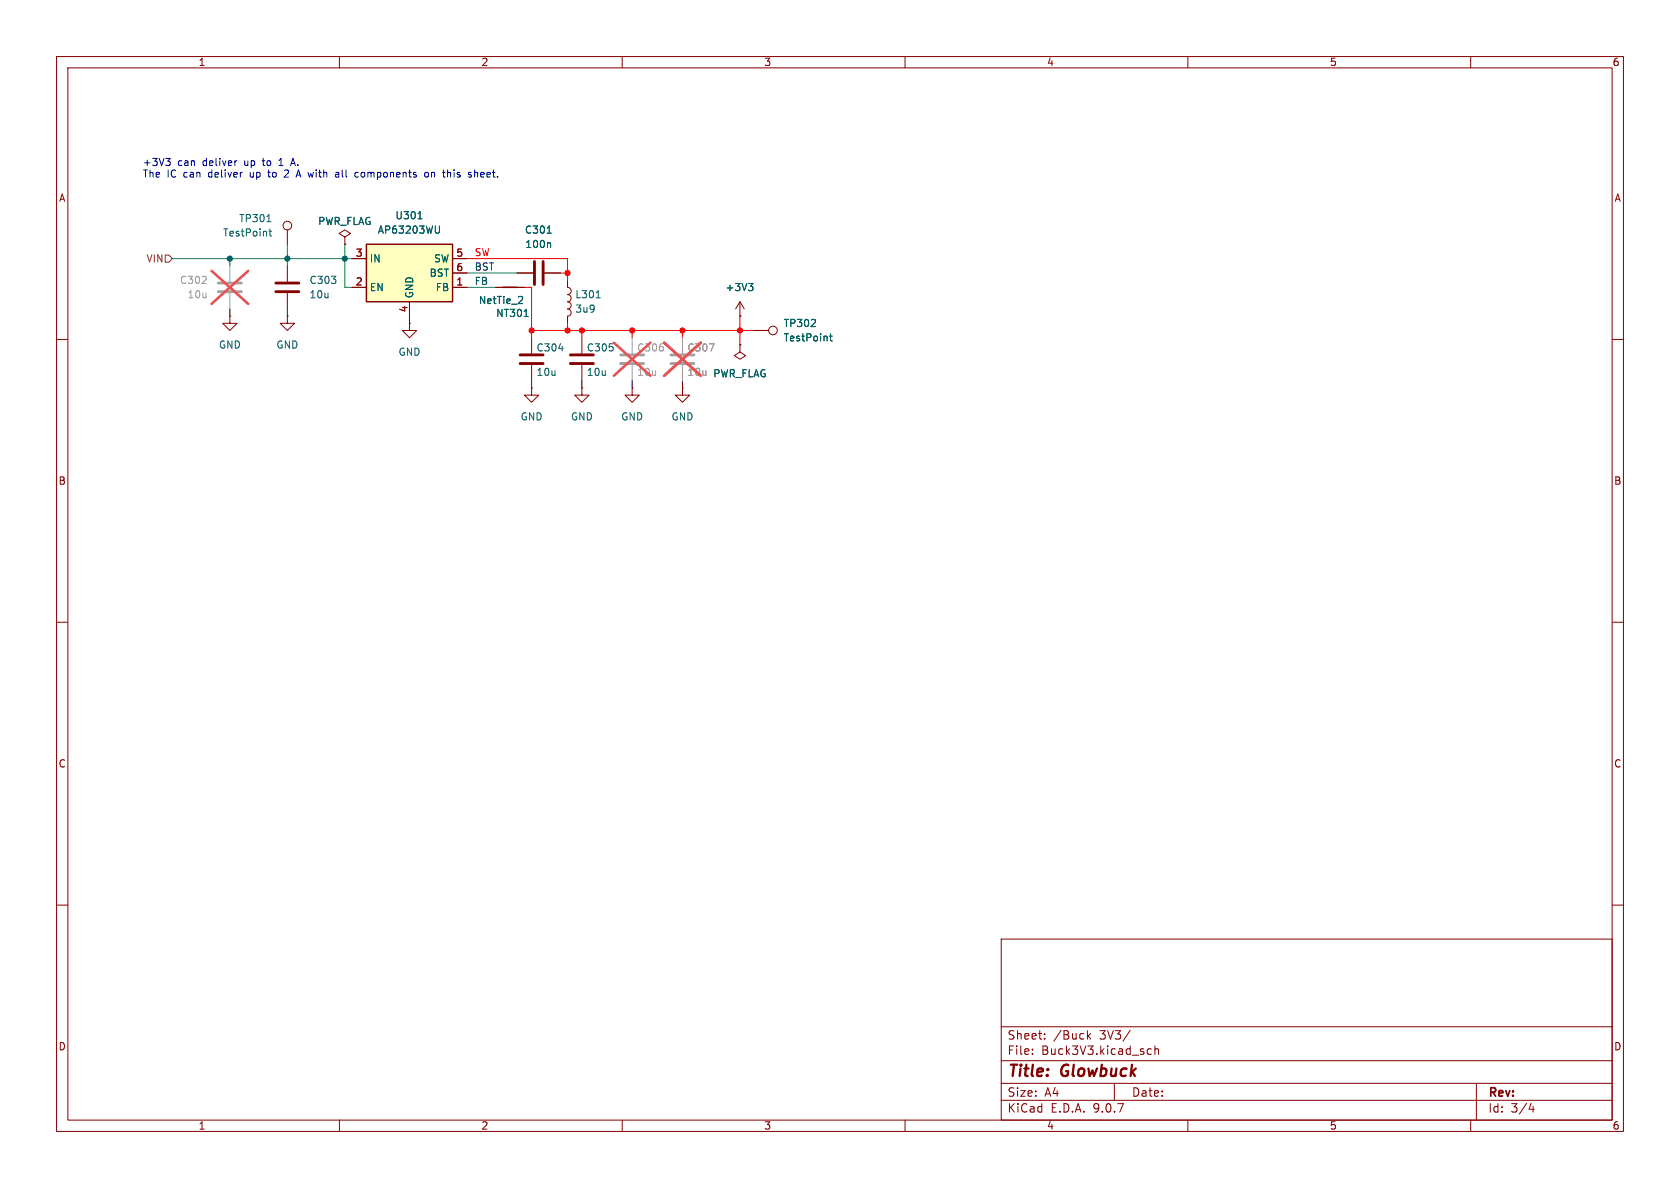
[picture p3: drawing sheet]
<svg xmlns="http://www.w3.org/2000/svg" width="297mm" height="210mm" viewBox="0 0 297 210" stroke-linecap="round" stroke-linejoin="round" font-family="sans-serif">
<g fill="none" stroke="#840000" stroke-width=".18">
<path d="M10 10h277v190h-277zM12 12h273v186h-273zM60 10v2M110 10v2M160 10v2M210 10v2M260 10v2M50.8 47v2.8M50.8 51.8v2.8M10 60h2M111.8 68.6v1.3h1.2l-1.2 1.2-1.3-1.2h1.3M111.8 68.6h.1"/>
<path d="M285 60h2M10 110h2M285 110h2M10 160h2M177 166h108v32h-108zM285 160h2M60 198v2M110 198v2M160 198v2M177 194.5h108M177 191.5h108M177 187.5h108"/>
<path d="M177 181.5h108M182.5 186.3v.1M182.5 185.5v.1M184.7 183.6v.1M184.7 182.8v.1M192.2 182.2v1.5M192.4 183.1l.4 .6M192.8 182.7l-.6 .6M197 191.5v3M199.8 182.1l-1.3 2M202.9 186.3l.2 .1 .4-.1M203.5 185.5l-.4-.1-.2 .1"/>
<path d="M204.2 185.5l.2-.1 .3 .1 .1 .9M204.2 184.9v1.5M210 198v2M260 198v2M261 191.5v6.5M270.7 195l-.4 1.1h.9M271 195.6v1"/>
</g>
<path d="M48.8 51.6h4M48.8 50h4" fill="none" stroke="#840000" stroke-width=".51"/>
<path d="M38.6 50h4.1M38.6 51.6h4.1" fill="none" stroke="#a1a1a1" stroke-width=".51"/>
<path d="M40.6 47v2.8M40.6 51.8v2.8" fill="none" stroke="#a1a1a1" stroke-width=".18"/>
<path d="M37.4 47.9l6.5 5.8M43.9 47.9l-6.5 5.8" fill="none" stroke="#e65255" stroke-width=".46"/>
<path d="M64.8 43.2h15.2v10.1h-15.2z" fill="#ffffc2"/>
<path d="M64.8 43.2h15.2v10.1h-15.2zM88.9 50.8h2.5" fill="none" stroke="#840000" stroke-width=".25"/>
<g fill="none" stroke="#840000" stroke-width=".18">
<path d="M40.6 55.9v1.3h1.3l-1.3 1.2-1.2-1.2h1.2M40.6 55.9h.1M50.8 55.9v1.3h1.3l-1.3 1.2-1.3-1.2h1.3M50.8 55.9h.1M50.8 40.6v2.6M61 41.9l1-.6-1-.7-1.1 .7 1.1 .6v1.3M61 43.2h.1M62.2 45.7h2.6M62.2 50.8h2.6M72.4 57.2v1.2h1.3l-1.3 1.3-1.3-1.3h1.3M72.4 57.2h.1M72.4 53.3v2.6"/>
<path d="M80 45.7h2.5M80 50.8h2.5M80 48.3h2.5M87.6 50.8h5.1M91.4 48.3h2.8M94 59.7v2.8M96.3 48.3h2.8M100.3 49.5v1.3a.64 .64 0 0 1 .7 .6 .64 .64 0 0 1-.7 .7 .64 .64 0 0 1 .7 .6 .64 .64 0 0 1-.7 .6 .64 .64 0 0 1 .7 .7 .64 .64 0 0 1-.7 .6 .64 .64 0 0 1 .7 .7 .64 .64 0 0 1-.7 .6M100.3 55.9v1.3M102.9 59.7v2.8M130.8 55.9h.1M130.8 53.3l-.8 1.3"/>
<path d="M130.8 53.3l.8 1.3M130.8 53.3v2.6M133.3 58.4h2.6M94 68.6v1.3h1.2l-1.2 1.2-1.3-1.2h1.3M94 68.6h.1M94 64.5v2.8M102.9 68.6v1.3h1.2l-1.2 1.2-1.3-1.2h1.3M102.9 68.6h.1M102.9 64.5v2.8M120.6 68.6v1.3h1.3l-1.3 1.2-1.2-1.2h1.2M120.6 68.6h.1M130.8 61v1.2l1 .7-1 .6-1-.6 1-.7"/>
<path d="M130.8 61h.1"/>
<circle cx="50.8" cy="39.9" r=".76"/>
<circle cx="136.7" cy="58.4" r=".76"/>
</g>
<g fill="none" stroke="#006464" stroke-width=".18">
<path d="M47.2 39.2h.7M73.9 38.7h.7M77.7 39.9v1.1l-.1 .2h-.4M47.5 40.9h.5M47.7 40.5v1l.3 .2M92.2 52.4l.2 .2-.1 .3-.7 .8h.8M92.7 56h.7M96.7 41.2h.8M97.2 42.9l.1 .2v.7M105.4 52.6h.7M132.3 50.1h.8l-.4 .5M132.9 50.6l.2 .2v.3l-.2 .3"/>
<path d="M146.6 59.4h.5M146.8 59v1.1l.3 .2M98.8 61.6h.8"/>
</g>
<path d="M94.5 46.2v4.1M96 46.2v4.1M91.9 64.3h4.1M91.9 62.7h4.1M100.8 64.3h4.1M100.8 62.7h4.1" fill="none" stroke="#840000" stroke-width=".51"/>
<path d="M109.7 64.3h4.1M109.7 62.7h4.1M118.6 64.3h4.1M118.6 62.7h4.1" fill="none" stroke="#a1a1a1" stroke-width=".51"/>
<path d="M111.8 59.7v2.8M120.6 59.7v2.8M111.8 64.5v2.8M120.6 64.5v2.8" fill="none" stroke="#a1a1a1" stroke-width=".18"/>
<path d="M108.5 60.6l6.5 5.8M115 60.6l-6.5 5.8M117.4 60.6l6.5 5.8M123.9 60.6l-6.5 5.8" fill="none" stroke="#e65255" stroke-width=".46"/>
<path d="M125.4 60.8h.8l-.5 1.2" fill="none" stroke="#989898" stroke-width=".18"/>
<path d="M29.2 45.1h.6l.7 .6-.7 .7h-.6z" fill="none" stroke="#725600" stroke-width=".18"/>
<path d="M30.5 45.7h31.7M40.6 45.7v1.3M50.8 43.2v3.8M61 43.2v7.6h1.2M82.5 48.3h8.9M82.5 50.8h5.1" fill="none" stroke="#009600" stroke-width=".18"/>
<path d="M82.5 45.7h17.8v3.8M92.7 50.8h1.3v8.9M94 58.4h39.3M99.1 48.3h1.2M100.3 57.2v1.2M102.9 58.4v1.3M111.8 58.4v1.3M120.6 58.4v1.3M130.8 55.9v5.1" fill="none" stroke="#f00" stroke-width=".18"/>
<path d="M40.6 54.6v1.3M50.8 54.6v1.3M72.4 55.9v1.3M94 67.3v1.3M102.9 67.3v1.3M111.8 67.3v1.3M120.6 67.3v1.3" fill="none" stroke="#000" stroke-width=".18"/>
<g fill="none" stroke="#0000c2" stroke-width=".18">
<path d="M29.3 28h.8l-.4 .5M29.8 28.5l.3 .2v.3l-.3 .3M41.8 28.4h.1M47.3 30.5h.5M47.5 30l.1 1.3M49.3 29.3h.7M49.6 28.2l-.3 .2M50.9 30.6l-.7 .7h.8M51.5 28.9h.6M51.8 28l-.4 1.3M52.3 31.3l.5-1.3 .4 1.3M52.5 30.9h.6"/>
<path d="M59.4 30.5h.4l.1 .8M59.4 31.3h.5M59.9 30.8l-.5 .1M63 30.5h.3M63.3 31.3h-.3M63.9 30.6v.6M75.1 30.6l.2-.1 .4 .1v.5l-.1 .2h-.3l-.2-.1zM76.3 30.5v.8M76.5 30.5l-.2 .1M78.4 30v1.1M79.1 30v1.3M79.3 30.5l.4 .1v.7"/>
<path d="M83.9 30.6l.2-.1h.3l.1 .8M83.9 30v1.3"/>
</g>
<g fill="#009600" stroke="#009600" stroke-width=".18">
<circle cx="40.6" cy="45.7" r=".46"/>
<circle cx="61" cy="45.7" r=".46"/>
<circle cx="50.8" cy="45.7" r=".46"/>
</g>
<g fill="#f00" stroke="#f00" stroke-width=".18">
<circle cx="94" cy="58.4" r=".46"/>
<circle cx="102.9" cy="58.4" r=".46"/>
<circle cx="111.8" cy="58.4" r=".46"/>
<circle cx="100.3" cy="48.3" r=".46"/>
<circle cx="100.3" cy="58.4" r=".46"/>
<circle cx="120.6" cy="58.4" r=".46"/>
<circle cx="130.8" cy="58.4" r=".46"/>
</g>
<g font-size="2.8" fill="#840000">
<text x="178" y="190.9">Title:</text>
<text x="187.7" y="190.9">Glowbuck</text>
</g>
<g font-size="2.1" fill="#840000">
<text x="178" y="184">Sheet:</text>
<text x="186.2" y="184">/Buck</text>
<text x="194.5" y="184">3V3/</text>
<text x="178" y="186.7">File:</text>
<text x="184.1" y="186.7">Buck3V3.kicad_sch</text>
<text x="178" y="196.9">KiCad</text>
<text x="178" y="194.1">Size:</text>
<text x="184.7" y="194.1">A4</text>
<text x="185.7" y="196.9">E.D.A.</text>
<text x="193.3" y="196.9">9.0.7</text>
<text x="200" y="194.1">Date:</text>
<text x="263" y="194.3">Rev:</text>
<text x="263" y="196.9">Id:</text>
<text x="267.1" y="196.9">3/4</text>
</g>
<g font-size="1.8" fill="#840000">
<text x="35" y="11.9">1</text>
<text x="85" y="11.9">2</text>
<text x="135" y="11.9">3</text>
<text x="185" y="11.9">4</text>
<text x="235" y="11.9">5</text>
<text x="285" y="11.9">6</text>
<text x="10.3" y="35.9">A</text>
<text x="285.3" y="35.9">A</text>
<text x="10.3" y="85.9">B</text>
<text x="285.3" y="85.9">B</text>
<text x="10.3" y="135.9">C</text>
<text x="285.3" y="135.9">C</text>
<text x="10.3" y="185.9">D</text>
<text x="285.3" y="185.9">D</text>
<text x="35" y="199.9">1</text>
<text x="85" y="199.9">2</text>
<text x="135" y="199.9">3</text>
<text x="185" y="199.9">4</text>
<text x="235" y="199.9">5</text>
<text x="285" y="199.9">6</text>
</g>
<g font-size="1.8" fill="#0000c2">
<text x="25.1" y="29.7">+3V3</text>
<text x="31.4" y="29.7">can</text>
<text x="36" y="29.7">deliver</text>
<text x="43.5" y="29.7">up</text>
<text x="46.9" y="29.7">to</text>
<text x="50" y="29.7">1</text>
<text x="52.4" y="29.7">A.</text>
<text x="25.1" y="31.7">The</text>
<text x="29.5" y="31.7">IC</text>
<text x="32.6" y="31.7">can</text>
<text x="37.1" y="31.7">deliver</text>
<text x="44.6" y="31.7">up</text>
<text x="48.1" y="31.7">to</text>
<text x="51.2" y="31.7">2</text>
<text x="53.5" y="31.7">A with</text>
<text x="60.8" y="31.7">all</text>
<text x="64.4" y="31.7">components</text>
<text x="77" y="31.7">on</text>
<text x="80.4" y="31.7">this</text>
<text x="85.1" y="31.7">sheet.</text>
</g>
<g font-size="1.8" fill="#006464">
<text x="42.2" y="39.5">TP301</text>
<text x="56.1" y="40">PWR_FLAG</text>
<text x="66.7" y="41.5">AP63203WU</text>
<text x="69.8" y="39">U301</text>
<text x="92.7" y="41.5">C301</text>
<text x="39.3" y="42">TestPoint</text>
<text x="65.3" y="46.6">IN</text>
<text x="76.6" y="46.6">SW</text>
<text x="92.8" y="44">100n</text>
<text x="54.6" y="50.4">C303</text>
<text x="54.6" y="52.9">10u</text>
<text x="65.3" y="51.7">EN</text>
<text x="73.3" y="52.8" transform="rotate(-90 73.3 52.8)">GND</text>
<text x="75.9" y="49.1">BST</text>
<text x="76.9" y="51.7">FB</text>
<text x="84.6" y="53.9">NetTie_2</text>
<text x="101.6" y="52.9">L301</text>
<text x="128.2" y="51.7">+3V3</text>
<text x="87.6" y="56.2">NT301</text>
<text x="101.6" y="55.5">3u9</text>
<text x="138.4" y="58">TP302</text>
<text x="38.6" y="61.8">GND</text>
<text x="48.8" y="61.8">GND</text>
<text x="70.4" y="63.1">GND</text>
<text x="94.8" y="62.3">C304</text>
<text x="103.6" y="62.3">C305</text>
<text x="138.4" y="60.6">TestPoint</text>
<text x="94.8" y="66.6">10u</text>
<text x="103.6" y="66.6">10u</text>
<text x="126" y="66.9">PWR_FLAG</text>
<text x="91.9" y="74.5">GND</text>
<text x="100.8" y="74.5">GND</text>
<text x="109.7" y="74.5">GND</text>
<text x="118.6" y="74.5">GND</text>
</g>
<text font-size="1.8" fill="#725600" x="25.8" y="46.6">VIN</text>
<g font-size="1.8" fill="#a90000">
<text x="62.8" y="45.5">3</text>
<text x="80.6" y="45.5">5</text>
<text x="62.8" y="50.5">2</text>
<text x="80.6" y="48">6</text>
<text x="80.6" y="50.5">1</text>
<text x="72.1" y="55.3" transform="rotate(-90 72.1 55.3)">4</text>
</g>
<g font-size="1.8" fill="#0f0f0f">
<text x="83.8" y="47.9">BST</text>
<text x="83.8" y="50.5">FB</text>
</g>
<text font-size="1.8" fill="#f00" x="83.8" y="45.4">SW</text>
<g font-size="1.8" fill="#989898">
<text x="31.7" y="50.4">C302</text>
<text x="33" y="52.9">10u</text>
<text x="112.5" y="62.3">C306</text>
<text x="121.4" y="62.3">C307</text>
<text x="112.5" y="66.6">10u</text>
<text x="121.4" y="66.6">10u</text>
</g>
</svg>
